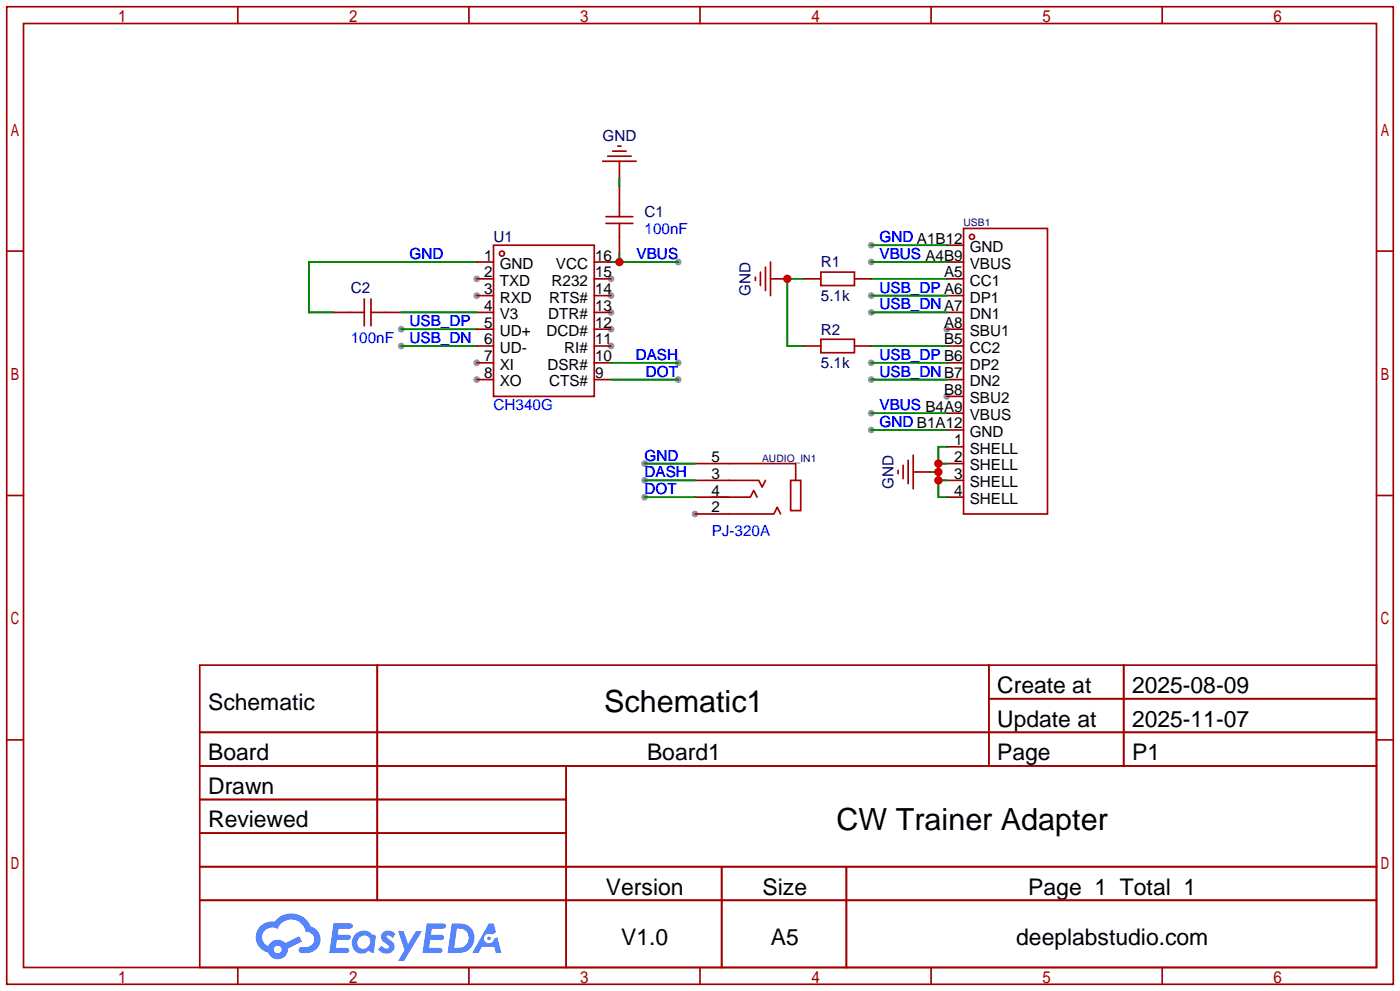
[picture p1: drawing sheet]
<svg xmlns="http://www.w3.org/2000/svg" width="212mm" height="150mm" viewBox="0 0 212 150" stroke-linecap="round" stroke-linejoin="round" font-family="sans-serif">
<g fill="#999">
<circle cx="143.3" cy="49.8" r=".51"/>
<circle cx="143.3" cy="59.9" r=".51"/>
<circle cx="72.1" cy="42.2" r=".51"/>
<circle cx="72.1" cy="44.7" r=".51"/>
<circle cx="72.1" cy="54.9" r=".51"/>
<circle cx="72.1" cy="57.4" r=".51"/>
<circle cx="92.5" cy="52.3" r=".51"/>
<circle cx="92.5" cy="49.8" r=".51"/>
<circle cx="92.5" cy="47.2" r=".51"/>
<circle cx="92.5" cy="44.7" r=".51"/>
<circle cx="92.5" cy="42.2" r=".51"/>
<circle cx="105.2" cy="77.7" r=".51"/>
<circle cx="131.8" cy="65" r=".51"/>
<circle cx="131.8" cy="37.1" r=".51"/>
<circle cx="131.8" cy="39.6" r=".51"/>
<circle cx="131.8" cy="62.5" r=".51"/>
<circle cx="131.8" cy="44.7" r=".51"/>
<circle cx="131.8" cy="47.2" r=".51"/>
<circle cx="131.8" cy="54.9" r=".51"/>
<circle cx="131.8" cy="57.4" r=".51"/>
<circle cx="102.6" cy="39.6" r=".51"/>
<circle cx="60.7" cy="49.8" r=".51"/>
<circle cx="60.7" cy="52.3" r=".51"/>
<circle cx="97.5" cy="70.1" r=".51"/>
<circle cx="97.5" cy="75.2" r=".51"/>
<circle cx="97.5" cy="72.6" r=".51"/>
<circle cx="102.6" cy="57.4" r=".51"/>
<circle cx="102.6" cy="54.9" r=".51"/>
</g>
<g fill="none" stroke="#a10000" stroke-width=".25">
<path d="M1 1h209.8v147.8h-209.8zM3.6 3.6h204.7v142.7h-204.7zM36 1v2.6M71 1v2.6M105.9 1v2.6M140.9 1v2.6M175.9 1v2.6M1 38h2.6M208.3 38h2.5M1 74.9h2.6M208.3 74.9h2.5M1 111.9h2.6"/>
<path d="M30.2 100.6h178.1v45.7h-178.1zM30.2 110.7h178.1M30.2 115.8h178.1M57.1 100.6v35.5M85.7 115.8v30.5M149.6 100.6v15.2M149.6 105.7h58.7M170 100.6v15.2M208.3 111.9h2.5M30.2 120.9h55.5M30.2 131.1h178.1M30.2 126h55.5"/>
<path d="M30.2 136.1h178.1M109.2 131.1v15.2M128.1 131.1v15.2M36 146.3v2.5M71 146.3v2.5M105.9 146.3v2.5M140.9 146.3v2.5M175.9 146.3v2.5"/>
</g>
<g fill="#5487ff">
<path d="M58 141a1.3 1.3 0 0 1 1.8 .3l-.4 .6a.54 .54 0 0 0-.9-.2v.1a2.32 2.32 0 0 1 1.2 1.4 1.36 1.36 0 0 1-1.1 1 1.36 1.36 0 0 1-1.4-.6l.5-.6a.7 .7 0 0 0 1.2 .3l-.1-.3a2.4 2.4 0 0 1-1.2-1.3l.2-.5z"/>
<path d="M60.2 140.8h.9l.6 2 1.2-2h.9l-2.7 4.5h-.9l1-1.6z"/>
<path d="M50.5 139.6h1.6a1.31 1.31 0 0 1 1.2 .2 .4 .4 0 0 1-.3 .6h-1.8l-.1 1h1.6a.4 .4 0 0 1 .4 .4 .4 .4 0 0 1-.4 .4l-1.7-.1-.2 1.2h.8a1.23 1.23 0 0 1 1.2 .2 .39 .39 0 0 1-.3 .6h-2.7z"/>
<path d="M64.6 139.6h1.6a1.32 1.32 0 0 1 1.2 .2 .39 .39 0 0 1-.3 .6h-1.8l-.1 1h1.7a.4 .4 0 0 1 .3 .4 .4 .4 0 0 1-.4 .3h-1.7l-.2 1.2h.8a1.23 1.23 0 0 1 1.2 .2 .39 .39 0 0 1-.3 .6h-2.7z"/>
<path d="M74 139.6h.7l.4 1.4-.7 .3a.75 .75 0 0 0-1.1 .3 .75 .75 0 0 0 .5 1.1 .75 .75 0 0 0 .9-.7l.5-.3 .7 2.4h-.9l-.2-.9h-1.9l-.5 .9h-.9z"/>
<path d="M68.4 139.6l-.7 4.5h1.5a2.27 2.27 0 0 0 2.5-1.6 2.27 2.27 0 0 0-1.3-2.7zM69.1 140.4a1.5 1.5 0 0 1 1.8 1.6 1.5 1.5 0 0 1-1.9 1.3h-.3z"/>
<path d="M53.8 141.3a1.62 1.62 0 0 0-.4 2.1 1.62 1.62 0 0 0 2 .6l.4-.2 .3 .2 .5 .1 .3-2.5-.2-.2-.2-.1a.57 .57 0 0 1-.6-.3 1.73 1.73 0 0 0-2.1 .3zM54.4 141.8a.96 .96 0 0 1 1.4 0 .96 .96 0 0 1-.2 1.4 .95 .95 0 0 1-1.4 0 .95 .95 0 0 1 .2-1.4z"/>
<path d="M39.4 140a2.37 2.37 0 0 0 1.2 4.1 1.54 1.54 0 0 0 1.7 .9 1.54 1.54 0 0 0 1.3-1.6l2.1-1-.5-.8-2 1a1.57 1.57 0 0 0-2.6 .5 1.5 1.5 0 0 1-.8-2.1 1.5 1.5 0 0 1 2.2-.5 2.23 2.23 0 0 1 2.3-1.4 2.23 2.23 0 0 1 2 1.8 1.16 1.16 0 0 1 1.2 1.1 1.16 1.16 0 0 1-1.1 1.2h-.6a.47 .47 0 0 0-.6 .4 .47 .47 0 0 0 .4 .5 2.26 2.26 0 0 0 2.9-2.5 2.12 2.12 0 0 0-1.5-1.5 3.2 3.2 0 0 0-5.5-.7l-.3-.1a2.55 2.55 0 0 0-1.8 .7zM41.5 143.6a.58 .58 0 0 1 1.1 0 .58 .58 0 0 1-1.1 0z"/>
<circle cx="74" cy="141.9" r=".28"/>
</g>
<g fill="none" stroke="#a10000" stroke-width=".25">
<path d="M72.1 39.6h2.6M74.7 37.1h15.2v22.8h-15.2zM89.9 39.6h2.6M91.2 24.4h5.1M91.7 32.8h4.1M91.7 33.8h4.1M91.9 23.6h3.6M92.7 22.9h2M93.5 22.1h.5M93.7 24.4v2.5M93.7 28.2v4.6M93.7 33.8v4.6"/>
<path d="M116.6 39.6v5.1M143.3 37.1h2.5M143.3 39.6h2.5M145.8 34.5h12.7v43.2h-12.7zM50.5 47.2h4.6M55.1 45.2v4.1M56.1 47.2h4.6M56.1 45.2v4.1M72.1 42.2h2.6M72.1 44.7h2.6M72.1 47.2h2.6M72.1 49.8h2.6"/>
<path d="M72.1 52.3h2.6M72.1 54.9h2.6M72.1 57.4h2.6M89.9 42.2h2.6M89.9 44.7h2.6M89.9 47.2h2.6M89.9 49.8h2.6M89.9 52.3h2.6M89.9 54.9h2.6M89.9 57.4h2.6M114.3 41.9v.5M115.1 41.1v2.1"/>
<path d="M115.8 40.4v3.5M116.6 42.2h2.5M121.7 42.2h2.5M121.7 52.3h2.5M124.2 41.1h5.1v2.1h-5.1zM124.2 51.3h5.1v2h-5.1zM129.3 42.2h2.5M129.3 52.3h2.5M143.3 42.2h2.5M143.3 44.7h2.5M143.3 47.2h2.5M143.3 49.8h2.5"/>
<path d="M143.3 52.3h2.5M143.3 54.9h2.5M143.3 57.4h2.5M143.3 59.9h2.5M105.2 72.6h9.6l.5 1.1 .5-1.1M105.2 77.7h11.9l.5-1 .5 1M105.2 70.1h15.2v2.5M105.2 75.2h5M107.7 75.2h5.8l.5-1 .6 1M119.6 72.6h1.6v4.6h-1.6zM135.9 71.1v.5M136.7 70.4v2"/>
<path d="M137.4 69.6v3.6M138.2 71.4h2.5M138.2 68.8v5.1M143.3 62.5h2.5M143.3 65h2.5M143.3 67.6h2.5M143.3 70.1h2.5M143.3 72.6h2.5M143.3 75.2h2.5"/>
<circle cx="75.9" cy="38.4" r=".38"/>
<circle cx="147.1" cy="35.8" r=".38"/>
</g>
<g fill="none" stroke="#008700" stroke-width=".25">
<path d="M72.1 39.6h-25.4v7.6h3.8M92.5 39.6h10.1M93.7 26.9v1.3M93.7 38.4v1.2M131.8 37.1h11.5M131.8 39.6h11.5M60.7 47.2h11.4M60.7 49.8h11.4M60.7 52.3h11.4M92.5 54.9h10.1M92.5 57.4h10.1M121.7 42.2h-2.6v10.1h2.6"/>
<path d="M131.8 44.7h11.5M131.8 47.2h11.5M131.8 54.9h11.5M131.8 57.4h11.5M131.8 52.3h11.5M131.8 42.2h11.5M97.5 75.2h7.7M97.5 72.6h7.7M97.5 70.1h7.7M131.8 65h11.5M131.8 62.5h11.5M140.7 71.4h1.3"/>
<path d="M142 72.6h1.3M142 70.1h1.3M143.3 67.6h-1.3v7.6h1.3"/>
</g>
<g fill="#c00">
<circle cx="93.7" cy="39.6" r=".63"/>
<circle cx="119.1" cy="42.2" r=".63"/>
<circle cx="142" cy="72.6" r=".63"/>
<circle cx="142" cy="71.4" r=".63"/>
<circle cx="142" cy="70.1" r=".63"/>
</g>
<g font-size="4.6">
<text x="91.4" y="107.7">Schematic1</text>
<text x="126.6" y="125.5">CW Trainer Adapter</text>
</g>
<g font-size="3.5">
<text x="31.5" y="107.3">Schematic</text>
<text x="150.9" y="104.8">Create at</text>
<text x="171.3" y="104.8">2025-08-09</text>
<text x="150.9" y="109.9">Update at</text>
<text x="171.3" y="109.9">2025-11-07</text>
<text x="31.5" y="115">Board</text>
<text x="97.9" y="115">Board1</text>
<text x="150.9" y="115">Page</text>
<text x="171.3" y="115">P1</text>
<text x="31.5" y="120">Drawn</text>
<text x="31.5" y="125.1">Reviewed</text>
<text x="91.7" y="135.3">Version</text>
<text x="115.4" y="135.3">Size</text>
<text x="155.6" y="135.3">Page 1 Total 1</text>
<text x="94" y="142.9">V1.0</text>
<text x="116.6" y="142.9">A5</text>
<text x="153.8" y="142.9">deeplabstudio.com</text>
</g>
<g font-size="2.3" fill="#000080">
<text x="91.2" y="21.4">GND</text>
<text x="97.5" y="32.8">C1</text>
<text x="74.7" y="36.6">U1</text>
<text x="124.2" y="40.4">R1</text>
<text x="53.1" y="44.2">C2</text>
<text x="113.6" y="44.7" transform="rotate(-90 113.6 44.7)">GND</text>
<text x="124.2" y="45.5">5.1k</text>
<text x="124.2" y="50.6">R2</text>
<text x="124.2" y="55.7">5.1k</text>
<text x="135.2" y="73.9" transform="rotate(-90 135.2 73.9)">GND</text>
</g>
<g font-size="2.3" fill="#00f">
<text x="97.5" y="35.4">100nF</text>
<text x="62" y="39.2">GND</text>
<text x="96.3" y="39.2">VBUS</text>
<text x="133.1" y="36.6">GND A1B12</text>
<text x="133.1" y="39.2">VBUS A4B9</text>
<text x="133.1" y="44.2">USB_DP A6</text>
<text x="133.1" y="46.8">USB_DNA7</text>
<text x="53.1" y="51.9">100nF</text>
<text x="62" y="49.3">USB_DP</text>
<text x="62" y="51.9">USB_DN</text>
<text x="96.2" y="54.4">DASH</text>
<text x="97.7" y="56.9">DOT</text>
<text x="133.1" y="54.4">USB_DP B6</text>
<text x="133.1" y="56.9">USB_DNB7</text>
<text x="74.7" y="62">CH340G</text>
<text x="133.1" y="64.6">GND B1A12</text>
<text x="133.1" y="62">VBUS B4A9</text>
<text x="97.5" y="69.6">GND</text>
<text x="97.5" y="74.7">DOT</text>
<text x="97.5" y="72.2">DASH</text>
<text x="107.7" y="81.1">PJ-320A</text>
</g>
<g font-size="2.3">
<text x="73.3" y="39.4">1</text>
<text x="73.3" y="41.9">2</text>
<text x="75.6" y="40.7">GND</text>
<text x="84.1" y="40.7">VCC</text>
<text x="90" y="41.9">15</text>
<text x="90" y="39.4">16</text>
<text x="142.8" y="41.9">A5</text>
<text x="146.7" y="38.1">GND</text>
<text x="146.7" y="40.7">VBUS</text>
<text x="73.3" y="44.5">3</text>
<text x="73.3" y="47">4</text>
<text x="75.6" y="43.2">TXD</text>
<text x="75.6" y="45.7">RXD</text>
<text x="83.1" y="45.7">RTS#</text>
<text x="83.5" y="43.2">R232</text>
<text x="90" y="47">13</text>
<text x="90" y="44.5">14</text>
<text x="146.7" y="43.2">CC1</text>
<text x="146.7" y="45.7">DP1</text>
<text x="73.3" y="49.6">5</text>
<text x="73.3" y="52.1">6</text>
<text x="75.6" y="48.3">V3</text>
<text x="75.6" y="50.8">UD+</text>
<text x="75.6" y="53.4">UD-</text>
<text x="82.7" y="50.8">DCD#</text>
<text x="82.9" y="48.3">DTR#</text>
<text x="85.4" y="53.4">RI#</text>
<text x="90" y="52.1">11</text>
<text x="90" y="49.6">12</text>
<text x="142.8" y="49.6">A8</text>
<text x="142.8" y="52.1">B5</text>
<text x="146.7" y="48.3">DN1</text>
<text x="146.7" y="50.8">SBU1</text>
<text x="146.7" y="53.4">CC2</text>
<text x="73.3" y="54.6">7</text>
<text x="73.3" y="57.2">8</text>
<text x="75.6" y="55.9">XI</text>
<text x="75.6" y="58.4">XO</text>
<text x="82.8" y="55.9">DSR#</text>
<text x="83.1" y="58.4">CTS#</text>
<text x="90" y="57.2">9</text>
<text x="90" y="54.6">10</text>
<text x="142.8" y="59.7">B8</text>
<text x="146.7" y="55.9">DP2</text>
<text x="146.7" y="58.4">DN2</text>
<text x="146.7" y="61">SBU2</text>
<text x="146.7" y="63.5">VBUS</text>
<text x="107.7" y="69.9">5</text>
<text x="144.4" y="67.3">1</text>
<text x="144.4" y="69.9">2</text>
<text x="146.7" y="66.1">GND</text>
<text x="146.7" y="68.6">SHELL</text>
<text x="146.7" y="71.1">SHELL</text>
<text x="107.7" y="77.5">2</text>
<text x="107.7" y="75">4</text>
<text x="107.7" y="72.4">3</text>
<text x="144.4" y="72.4">3</text>
<text x="144.4" y="75">4</text>
<text x="146.7" y="73.7">SHELL</text>
<text x="146.7" y="76.2">SHELL</text>
</g>
<g font-size="1.6" fill="#000080">
<text x="145.8" y="34.2">USB1</text>
<text x="115.3" y="69.8">AUDIO_IN1</text>
</g>
</svg>
